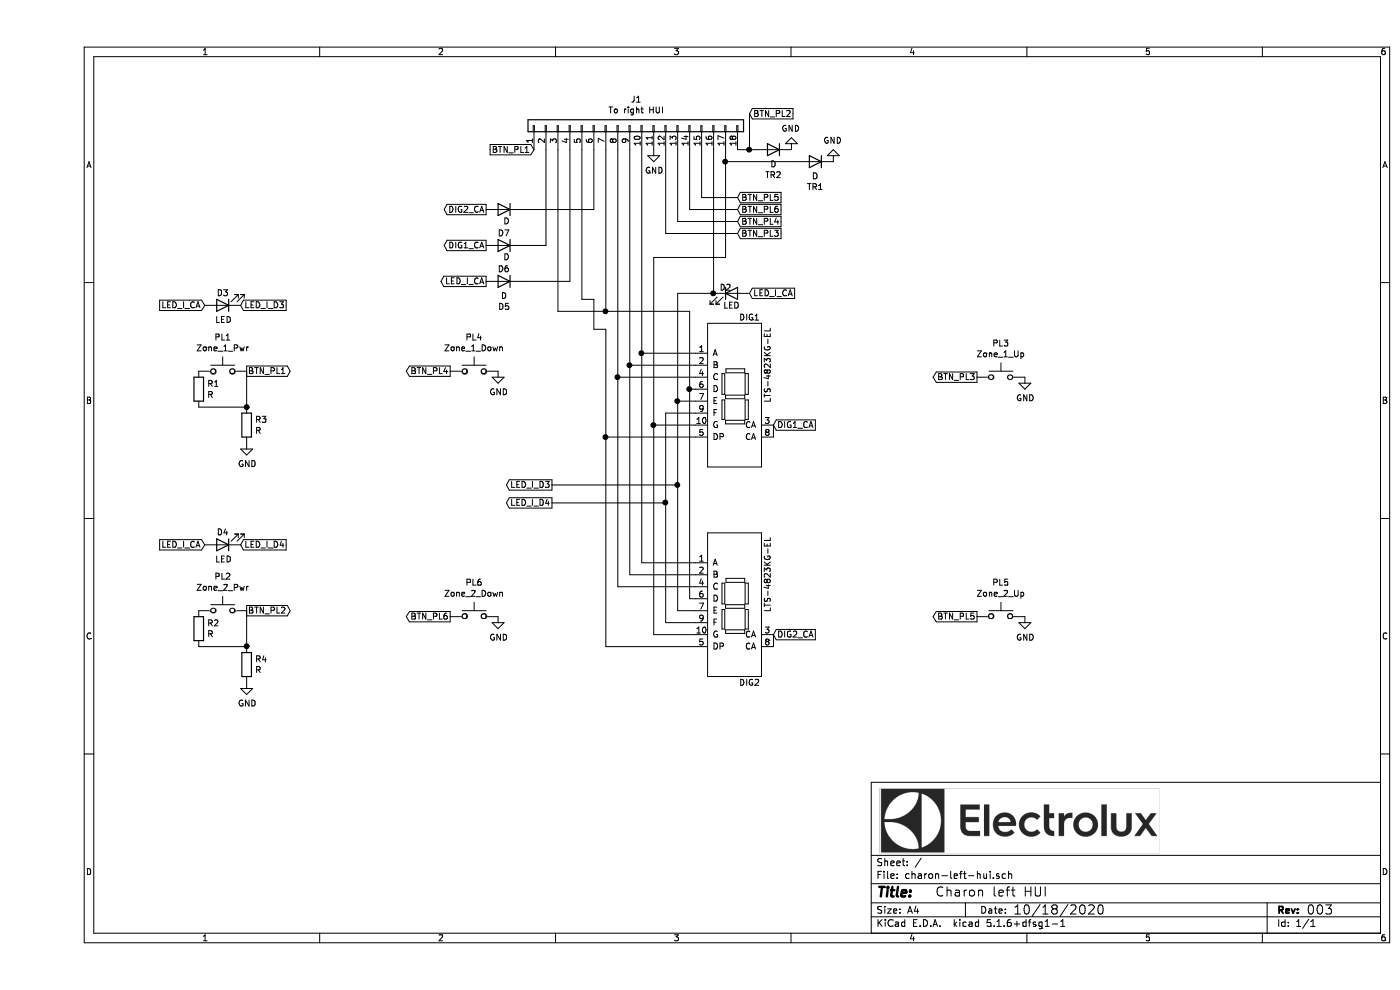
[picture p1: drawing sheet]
EESchema Schematic File Version 4
EELAYER 30 0
EELAYER END
$Descr A4 11693 8268
encoding utf-8
Sheet 1 1
Title ""
Date ""
Rev ""
Comp ""
Comment1 ""
Comment2 ""
Comment3 ""
Comment4 ""
$EndDescr
$Comp
L Device:LED D3
U 1 1
P 1550 2550
F 0 "D3" H 1550 2450 50  0000 C CNN
F 1 "LED" H 1543 2675 50  0000 C CNN
F 2 "" H 1550 2550 50  0001 C CNN
F 3 "~" H 1550 2550 50  0001 C CNN
	1    1550 2550
	-1   0    0    1   
$EndComp
$Comp
L Device:LED D2
U 1 1
P 5800 2450
F 0 "D2" H 5750 2500 50  0000 C CNN
F 1 "LED" H 5800 2350 50  0000 C CNN
F 2 "" H 5800 2450 50  0001 C CNN
F 3 "~" H 5800 2450 50  0001 C CNN
	1    5800 2450
	1    0    0    -1  
$EndComp
$Comp
L Device:LED D4
U 1 1
P 1550 4550
F 0 "D4" H 1550 4450 50  0000 C CNN
F 1 "LED" H 1543 4675 50  0000 C CNN
F 2 "" H 1550 4550 50  0001 C CNN
F 3 "~" H 1550 4550 50  0001 C CNN
	1    1550 4550
	-1   0    0    1   
$EndComp
$Comp
L Switch:SW_Push PL3
U 1 1
P 8050 3150
F 0 "PL3" H 8050 3435 50  0000 C CNN
F 1 "Zone_1_Up" H 8050 3344 50  0000 C CNN
F 2 "" H 8050 3350 50  0001 C CNN
F 3 "~" H 8050 3350 50  0001 C CNN
	1    8050 3150
	1    0    0    -1  
$EndComp
$Comp
L Switch:SW_Push PL5
U 1 1
P 8050 5150
F 0 "PL5" H 8050 5435 50  0000 C CNN
F 1 "Zone_2_Up" H 8050 5344 50  0000 C CNN
F 2 "" H 8050 5350 50  0001 C CNN
F 3 "~" H 8050 5350 50  0001 C CNN
	1    8050 5150
	1    0    0    -1  
$EndComp
$Comp
L Switch:SW_Push PL6
U 1 1
P 3650 5150
F 0 "PL6" H 3650 5435 50  0000 C CNN
F 1 "Zone_2_Down" H 3650 5344 50  0000 C CNN
F 2 "" H 3650 5350 50  0001 C CNN
F 3 "~" H 3650 5350 50  0001 C CNN
	1    3650 5150
	1    0    0    -1  
$EndComp
$Comp
L Switch:SW_Push PL1
U 1 1
P 1550 3100
F 0 "PL1" H 1550 3385 50  0000 C CNN
F 1 "Zone_1_Pwr" H 1550 3294 50  0000 C CNN
F 2 "" H 1550 3300 50  0001 C CNN
F 3 "~" H 1550 3300 50  0001 C CNN
	1    1550 3100
	1    0    0    -1  
$EndComp
$Comp
L Switch:SW_Push PL2
U 1 1
P 1550 5100
F 0 "PL2" H 1550 5385 50  0000 C CNN
F 1 "Zone_2_Pwr" H 1550 5294 50  0000 C CNN
F 2 "" H 1550 5300 50  0001 C CNN
F 3 "~" H 1550 5300 50  0001 C CNN
	1    1550 5100
	1    0    0    -1  
$EndComp
$Comp
L Connector_Generic:Conn_01x18 J1
U 1 1
P 4950 1050
F 0 "J1" V 5167 996 50  0000 C CNN
F 1 "To right HUI" V 5076 996 50  0000 C CNN
F 2 "" H 4950 1050 50  0001 C CNN
F 3 "~" H 4950 1050 50  0001 C CNN
	1    4950 1050
	0    -1   -1   0   
$EndComp
$Comp
L Device:D D5
U 1 1
P 3900 2350
F 0 "D5" H 3900 2566 50  0000 C CNN
F 1 "D" H 3900 2475 50  0000 C CNN
F 2 "" H 3900 2350 50  0001 C CNN
F 3 "~" H 3900 2350 50  0001 C CNN
	1    3900 2350
	-1   0    0    1   
$EndComp
$Comp
L Device:D D7
U 1 1
P 3900 1750
F 0 "D7" H 3850 1950 50  0000 L CNN
F 1 "D" H 3850 1850 50  0000 L CNN
F 2 "" H 3900 1750 50  0001 C CNN
F 3 "~" H 3900 1750 50  0001 C CNN
	1    3900 1750
	-1   0    0    1   
$EndComp
$Comp
L Device:D D6
U 1 1
P 3900 2050
F 0 "D6" H 3850 2250 50  0000 L CNN
F 1 "D" H 3850 2150 50  0000 L CNN
F 2 "" H 3900 2050 50  0001 C CNN
F 3 "~" H 3900 2050 50  0001 C CNN
	1    3900 2050
	-1   0    0    1   
$EndComp
Wire Wire Line
	4450 2350 4450 1250
Wire Wire Line
	5450 2600 5450 3250
Wire Wire Line
	5450 3250 5500 3250
Wire Wire Line
	5350 2450 5350 3350
Wire Wire Line
	5350 3350 5500 3350
Wire Wire Line
	5250 3450 5500 3450
Wire Wire Line
	5450 5000 5500 5000
Connection ~ 5450 3250
Wire Wire Line
	5500 5100 5350 5100
Connection ~ 5350 3350
Wire Wire Line
	5500 5200 5250 5200
Wire Wire Line
	4350 1250 4350 2600
Wire Wire Line
	4750 5400 5500 5400
Wire Wire Line
	5500 3650 4750 3650
Wire Wire Line
	4750 3650 4750 5400
Wire Wire Line
	4850 1250 4850 3150
Wire Wire Line
	4850 4900 5500 4900
Wire Wire Line
	5500 3150 4850 3150
Connection ~ 4850 3150
Wire Wire Line
	4850 3150 4850 4900
Wire Wire Line
	4950 1250 4950 3050
Wire Wire Line
	4950 4800 5500 4800
Wire Wire Line
	5500 3050 4950 3050
Connection ~ 4950 3050
Wire Wire Line
	4950 3050 4950 4800
Wire Wire Line
	5050 1250 5050 2950
Wire Wire Line
	5050 4700 5500 4700
Wire Wire Line
	5500 2950 5050 2950
Connection ~ 5050 2950
Wire Wire Line
	5050 2950 5050 4700
$Comp
L Switch:SW_Push PL4
U 1 1
P 3650 3100
F 0 "PL4" H 3650 3385 50  0000 C CNN
F 1 "Zone_1_Down" H 3650 3294 50  0000 C CNN
F 2 "" H 3650 3300 50  0001 C CNN
F 3 "~" H 3650 3300 50  0001 C CNN
	1    3650 3100
	1    0    0    -1  
$EndComp
Wire Wire Line
	5650 2450 5350 2450
Wire Wire Line
	5750 2150 5150 2150
Wire Wire Line
	5150 2150 5150 3550
Wire Wire Line
	5150 5300 5500 5300
Wire Wire Line
	5500 3550 5150 3550
Connection ~ 5150 3550
Wire Wire Line
	5150 3550 5150 5300
$Comp
L power:GND #PWR?
U 1 1
P 3850 3100
F 0 "#PWR?" H 3850 2850 50  0001 C CNN
F 1 "GND" H 3855 2927 50  0000 C CNN
F 2 "" H 3850 3100 50  0001 C CNN
F 3 "" H 3850 3100 50  0001 C CNN
	1    3850 3100
	1    0    0    -1  
$EndComp
$Comp
L power:GND #PWR?
U 1 1
P 3850 5150
F 0 "#PWR?" H 3850 4900 50  0001 C CNN
F 1 "GND" H 3855 4977 50  0000 C CNN
F 2 "" H 3850 5150 50  0001 C CNN
F 3 "" H 3850 5150 50  0001 C CNN
	1    3850 5150
	1    0    0    -1  
$EndComp
$Comp
L power:GND #PWR?
U 1 1
P 8250 3150
F 0 "#PWR?" H 8250 2900 50  0001 C CNN
F 1 "GND" H 8255 2977 50  0000 C CNN
F 2 "" H 8250 3150 50  0001 C CNN
F 3 "" H 8250 3150 50  0001 C CNN
	1    8250 3150
	1    0    0    -1  
$EndComp
$Comp
L power:GND #PWR?
U 1 1
P 8250 5150
F 0 "#PWR?" H 8250 4900 50  0001 C CNN
F 1 "GND" H 8255 4977 50  0000 C CNN
F 2 "" H 8250 5150 50  0001 C CNN
F 3 "" H 8250 5150 50  0001 C CNN
	1    8250 5150
	1    0    0    -1  
$EndComp
$Comp
L Device:R R1
U 1 1
P 1350 3250
F 0 "R1" H 1420 3296 50  0000 L CNN
F 1 "R" H 1420 3205 50  0000 L CNN
F 2 "" V 1280 3250 50  0001 C CNN
F 3 "~" H 1350 3250 50  0001 C CNN
	1    1350 3250
	1    0    0    -1  
$EndComp
$Comp
L Device:R R3
U 1 1
P 1750 3550
F 0 "R3" H 1820 3596 50  0000 L CNN
F 1 "R" H 1820 3505 50  0000 L CNN
F 2 "" V 1680 3550 50  0001 C CNN
F 3 "~" H 1750 3550 50  0001 C CNN
	1    1750 3550
	1    0    0    -1  
$EndComp
$Comp
L Device:R R2
U 1 1
P 1350 5250
F 0 "R2" H 1420 5296 50  0000 L CNN
F 1 "R" H 1420 5205 50  0000 L CNN
F 2 "" V 1280 5250 50  0001 C CNN
F 3 "~" H 1350 5250 50  0001 C CNN
	1    1350 5250
	1    0    0    -1  
$EndComp
$Comp
L Device:R R4
U 1 1
P 1750 5550
F 0 "R4" H 1820 5596 50  0000 L CNN
F 1 "R" H 1820 5505 50  0000 L CNN
F 2 "" V 1680 5550 50  0001 C CNN
F 3 "~" H 1750 5550 50  0001 C CNN
	1    1750 5550
	1    0    0    -1  
$EndComp
Wire Wire Line
	1350 3400 1750 3400
Wire Wire Line
	1750 3400 1750 3100
Connection ~ 1750 3400
Wire Wire Line
	1350 5400 1750 5400
Wire Wire Line
	1750 5100 1750 5400
Connection ~ 1750 5400
$Comp
L power:GND #PWR?
U 1 1
P 1750 5700
F 0 "#PWR?" H 1750 5450 50  0001 C CNN
F 1 "GND" H 1755 5527 50  0000 C CNN
F 2 "" H 1750 5700 50  0001 C CNN
F 3 "" H 1750 5700 50  0001 C CNN
	1    1750 5700
	1    0    0    -1  
$EndComp
$Comp
L power:GND #PWR?
U 1 1
P 1750 3700
F 0 "#PWR?" H 1750 3450 50  0001 C CNN
F 1 "GND" H 1755 3527 50  0000 C CNN
F 2 "" H 1750 3700 50  0001 C CNN
F 3 "" H 1750 3700 50  0001 C CNN
	1    1750 3700
	1    0    0    -1  
$EndComp
$Comp
L Device:D TR2
U 1 1
P 6150 1250
F 0 "TR2" H 6150 1466 50  0000 C CNN
F 1 "D" H 6150 1375 50  0000 C CNN
F 2 "" H 6150 1250 50  0001 C CNN
F 3 "~" H 6150 1250 50  0001 C CNN
	1    6150 1250
	-1   0    0    1   
$EndComp
$Comp
L Device:D TR1
U 1 1
P 6500 1350
F 0 "TR1" H 6500 1566 50  0000 C CNN
F 1 "D" H 6500 1475 50  0000 C CNN
F 2 "" H 6500 1350 50  0001 C CNN
F 3 "~" H 6500 1350 50  0001 C CNN
	1    6500 1350
	-1   0    0    1   
$EndComp
$Comp
L power:GND #PWR?
U 1 1
P 6300 1250
F 0 "#PWR?" H 6300 1000 50  0001 C CNN
F 1 "GND" H 6305 1077 50  0000 C CNN
F 2 "" H 6300 1250 50  0001 C CNN
F 3 "" H 6300 1250 50  0001 C CNN
	1    6300 1250
	-1   0    0    1   
$EndComp
$Comp
L power:GND #PWR?
U 1 1
P 6650 1350
F 0 "#PWR?" H 6650 1100 50  0001 C CNN
F 1 "GND" H 6655 1177 50  0000 C CNN
F 2 "" H 6650 1350 50  0001 C CNN
F 3 "" H 6650 1350 50  0001 C CNN
	1    6650 1350
	-1   0    0    1   
$EndComp
Text Notes 7500 7500 0    79   ~ 0
Charon left HUI
Text Notes 10600 7650 0    79   ~ 0
003
Wire Wire Line
	5250 3450 5250 4200
Text GLabel 6150 3550 2    50   Input ~ 0
DIG1_CA
Text GLabel 6150 5300 2    50   Input ~ 0
DIG2_CA
Wire Wire Line
	4550 1250 4550 2500
Wire Wire Line
	4550 2500 4650 2500
Wire Wire Line
	4650 2500 4650 2750
Wire Wire Line
	4650 2750 4750 2750
Wire Wire Line
	4750 2750 4750 3650
Connection ~ 4750 3650
Wire Wire Line
	4050 2350 4450 2350
Wire Wire Line
	6150 5400 6150 5300
Wire Wire Line
	6150 3650 6150 3550
Wire Wire Line
	4350 2600 4750 2600
Wire Wire Line
	4750 1250 4750 2600
Connection ~ 4750 2600
Wire Wire Line
	4750 2600 5450 2600
Wire Wire Line
	4050 1750 4650 1750
Wire Wire Line
	4650 1750 4650 1250
Wire Wire Line
	4050 2050 4250 2050
Wire Wire Line
	4250 2050 4250 1250
Text GLabel 3750 1750 0    50   Output ~ 0
DIG2_CA
Text GLabel 3750 2050 0    50   Output ~ 0
DIG1_CA
Text GLabel 3750 2350 0    50   Output ~ 0
LED_I_CA
Wire Wire Line
	5650 1250 5650 2450
Text GLabel 5950 2450 2    50   Input ~ 0
LED_I_CA
Text GLabel 1400 2550 0    50   Input ~ 0
LED_I_CA
Text GLabel 1400 4550 0    50   Input ~ 0
LED_I_CA
Text GLabel 1750 5100 2    50   Output ~ 0
BTN_PL2
Text GLabel 1750 3100 2    50   Output ~ 0
BTN_PL1
Text GLabel 4150 1250 0    50   Input ~ 0
BTN_PL1
Text GLabel 3450 3100 0    50   Output ~ 0
BTN_PL4
Text GLabel 3450 5150 0    50   Output ~ 0
BTN_PL6
Text GLabel 7850 3150 0    50   Output ~ 0
BTN_PL3
Text GLabel 7850 5150 0    50   Output ~ 0
BTN_PL5
Text GLabel 4300 4050 0    50   Output ~ 0
LED_I_D3
Text GLabel 4300 4200 0    50   Output ~ 0
LED_I_D4
Text GLabel 1700 2550 2    50   Input ~ 0
LED_I_D3
Text GLabel 1700 4550 2    50   Input ~ 0
LED_I_D4
Wire Wire Line
	4300 4050 5350 4050
Connection ~ 5350 4050
Wire Wire Line
	5350 4050 5350 3350
Wire Wire Line
	5350 4050 5350 5100
Wire Wire Line
	4300 4200 5250 4200
Connection ~ 5250 4200
Wire Wire Line
	5250 4200 5250 5200
Wire Wire Line
	5750 1250 5750 1350
Connection ~ 5750 1350
Wire Wire Line
	5750 1350 5750 2150
Text GLabel 5850 1650 2    50   Input ~ 0
BTN_PL5
Text GLabel 5850 1750 2    50   Input ~ 0
BTN_PL6
Text GLabel 5850 1850 2    50   Input ~ 0
BTN_PL4
Text GLabel 5850 1950 2    50   Input ~ 0
BTN_PL3
Wire Wire Line
	5750 1350 6350 1350
Wire Wire Line
	5850 1250 5950 1250
Wire Wire Line
	5850 1650 5550 1650
Wire Wire Line
	5550 1650 5550 1250
Wire Wire Line
	5850 1750 5450 1750
Wire Wire Line
	5450 1750 5450 1250
Wire Wire Line
	5850 1850 5350 1850
Wire Wire Line
	5350 1850 5350 1250
Wire Wire Line
	5850 1950 5250 1950
Wire Wire Line
	5250 1950 5250 1250
Text GLabel 5950 950  2    50   Input ~ 0
BTN_PL2
Wire Wire Line
	5950 950  5950 1250
Connection ~ 5950 1250
Wire Wire Line
	5950 1250 6000 1250
$Comp
L power:GND #PWR?
U 1 1
P 5150 1250
F 0 "#PWR?" H 5150 1000 50  0001 C CNN
F 1 "GND" H 5155 1077 50  0000 C CNN
F 2 "" H 5150 1250 50  0001 C CNN
F 3 "" H 5150 1250 50  0001 C CNN
	1    5150 1250
	1    0    0    -1  
$EndComp
Wire Wire Line
	5450 3250 5450 5000
Text Notes 8150 7650 0    79   ~ 0
10/18/2020
$Comp
L charon:LTS-4823KG-EL DIG1
U 1 1
P 5900 2650
F 0 "DIG1" H 5950 2650 50  0000 C CNN
F 1 "LTS-4823KG-EL" V 6100 2250 50  0000 C CNN
F 2 "" H 5900 2650 79  0001 C CNN
F 3 "" H 5900 2650 79  0001 C CNN
	1    5900 2650
	1    0    0    -1  
$EndComp
$Comp
L charon:LTS-4823KG-EL DIG2
U 1 1
P 5900 4400
F 0 "DIG2" H 5950 3100 50  0000 C CNN
F 1 "LTS-4823KG-EL" V 6100 4000 50  0000 C CNN
F 2 "" H 5900 4400 79  0001 C CNN
F 3 "" H 5900 4400 79  0001 C CNN
	1    5900 4400
	1    0    0    -1  
$EndComp
Connection ~ 5650 2450
$EndSCHEMATC
